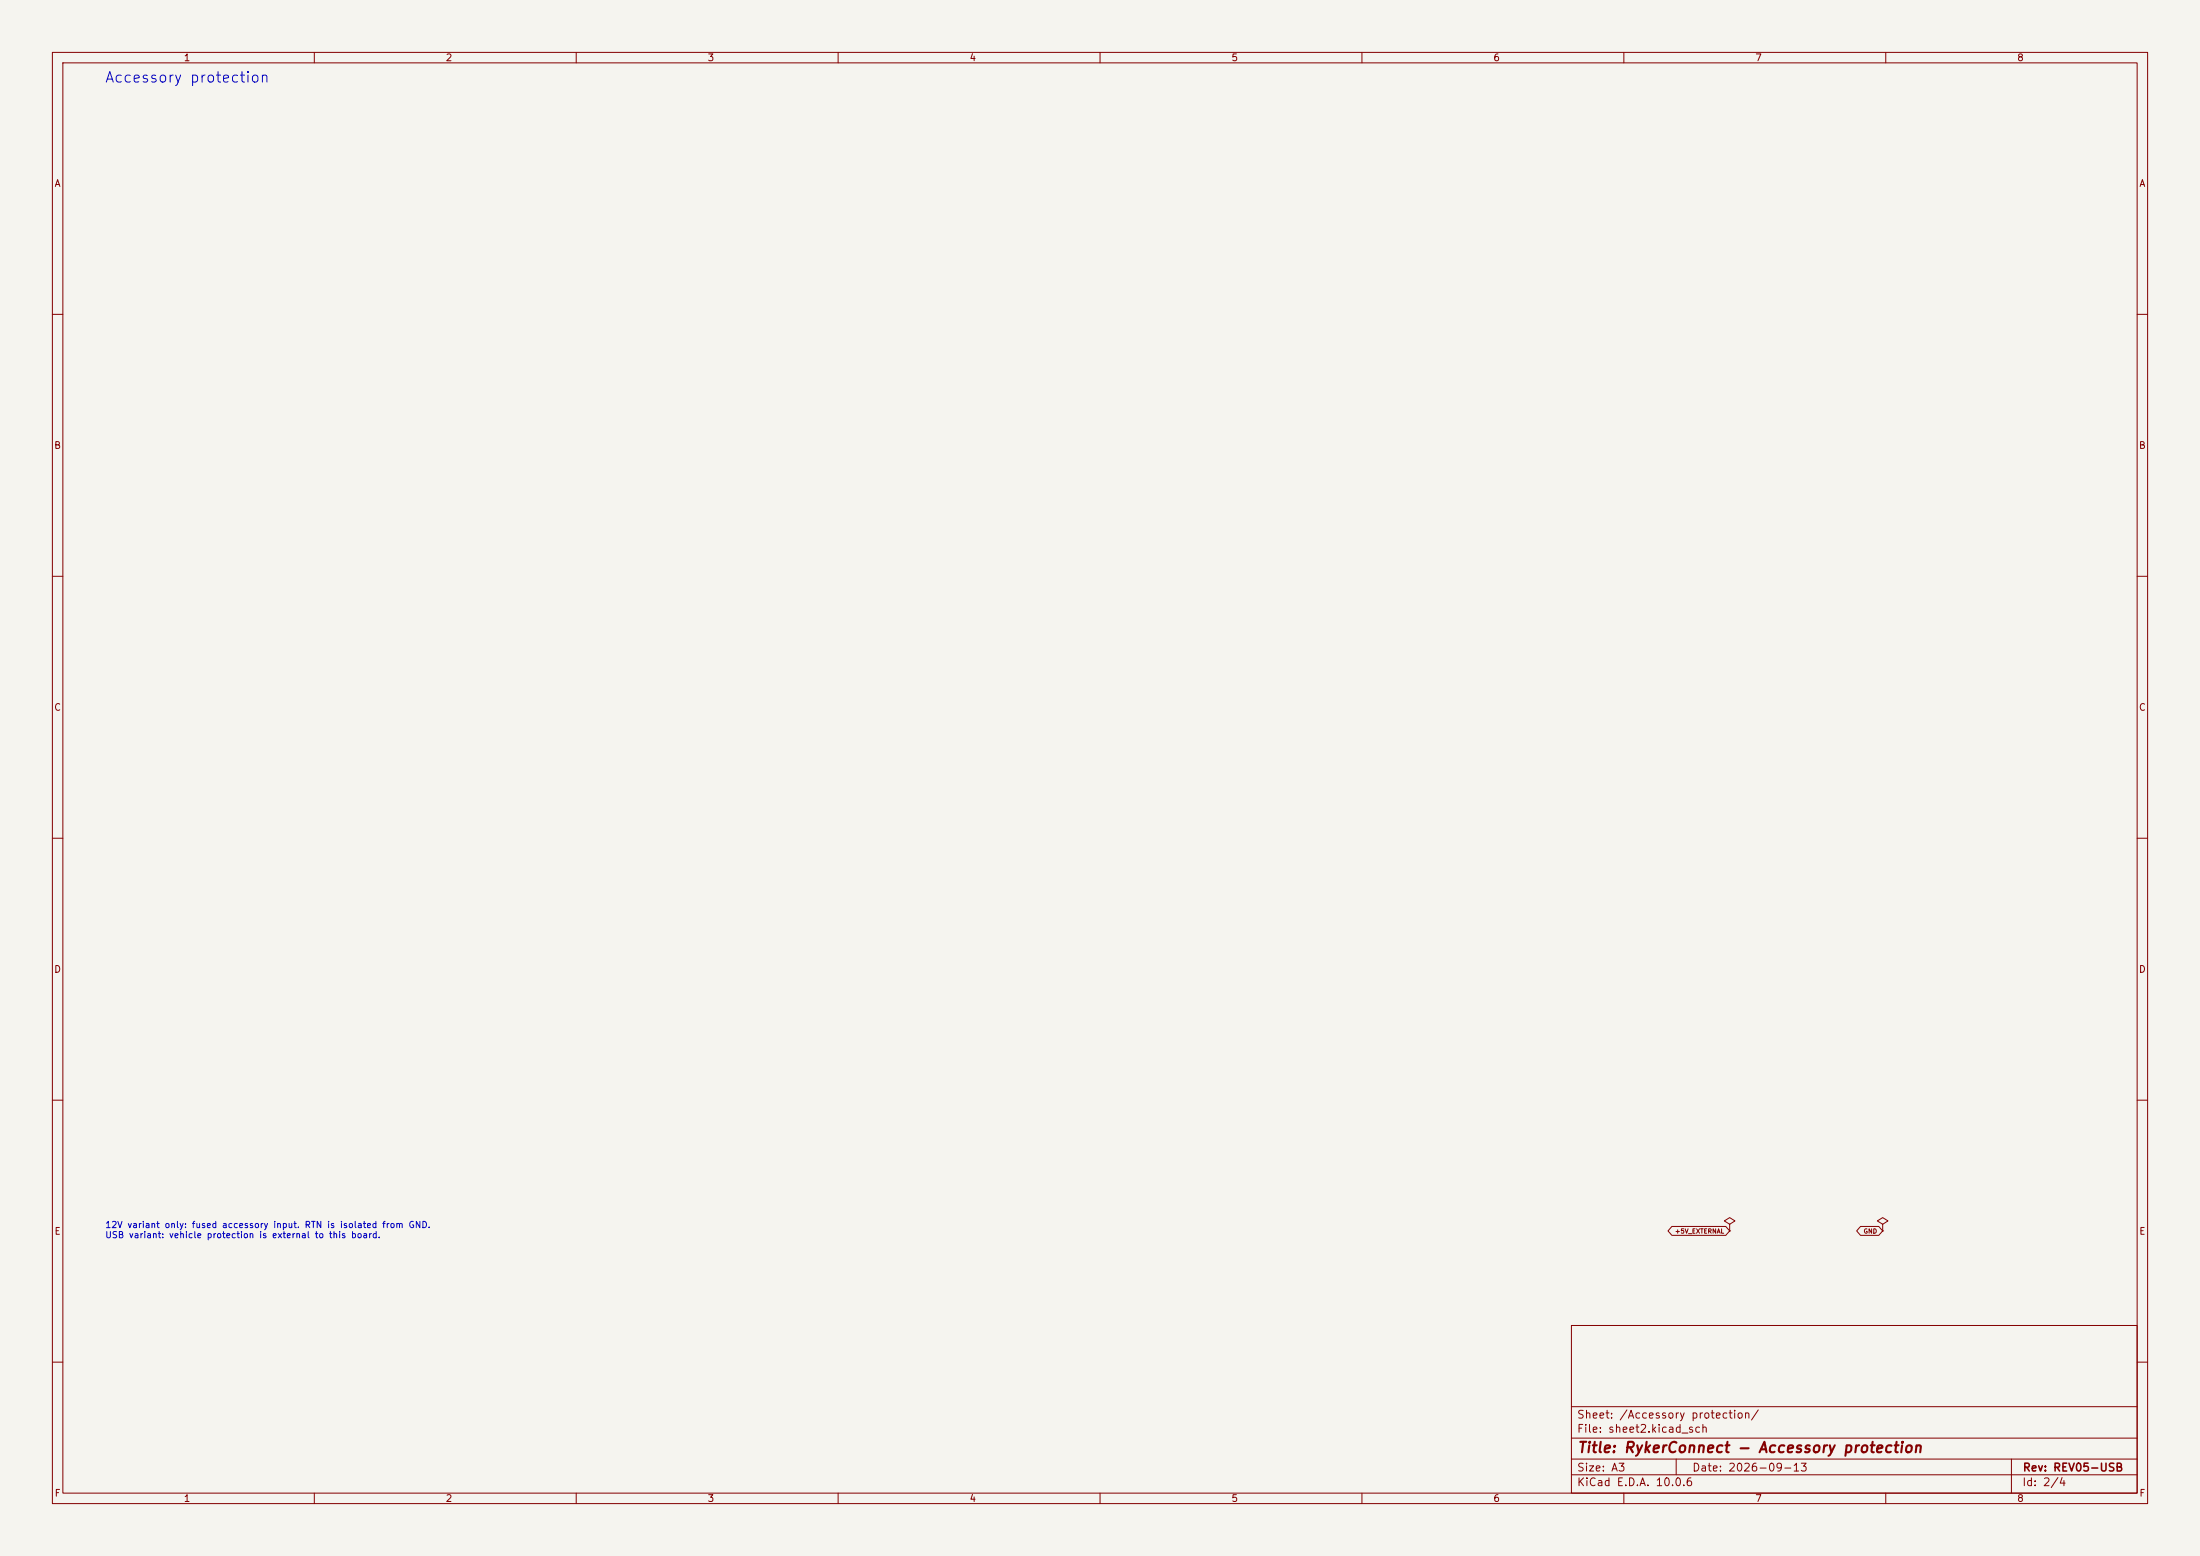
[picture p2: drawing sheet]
<svg xmlns="http://www.w3.org/2000/svg" width="420mm" height="297mm" viewBox="0 0 420 297" stroke-linecap="round" stroke-linejoin="round" font-family="sans-serif">
<path d="M0 0h420v297h-420z" fill="#f5f4ef" stroke="#f5f4ef" stroke-width=".19"/>
<g fill="none" stroke="#840000" stroke-width=".19">
<path d="M10 10h400v277h-400zM12 12h396v273h-396zM60 10v2M110 10v2M160 10v2M210 10v2M260 10v2M310 10v2M360 10v2M10 60h2M408 60h2M10 110h2"/>
<path d="M408 110h2M10 160h2M408 160h2M10 210h2M408 210h2M319.2 234.1h10.3l.7 .8-.7 .9h-10.3l-.8-.9zM330.2 233.7l1-.7-1-.6-1 .6 1 .7v1.2M330.2 234.9h.1M355.2 234.1h3.5l.7 .8-.7 .9h-3.5l-.8-.9zM359.4 233.7l1-.7-1-.6-1 .6 1 .7v1.2M359.4 234.9h.1M300 253h108v32h-108z"/>
<path d="M10 260h2M300 278.5h108M300 274.5h108M300 268.5h108M320 278.5v3M384 278.5v6.5M408 260h2M60 285v2M110 285v2M160 285v2M210 285v2M260 285v2"/>
<path d="M300 281.5h108M310 285v2M360 285v2"/>
</g>
<text font-size="2" fill="#0000c2" x="19.9" y="16.3">Accessory protection</text>
<text font-size="2" fill="#840000" x="301" y="277.8">Title: RykerConnect - Accessory protection</text>
<g font-size="1.5" fill="#840000">
<text x="300.9" y="273.8">File: sheet2.kicad_sch</text>
<text x="300.9" y="271.1">Sheet: /Accessory protection/</text>
<text x="300.9" y="281.2">Size: A3</text>
<text x="322.9" y="281.2">Date: 2026-09-13</text>
<text x="386" y="281.2">Rev: REV05-USB</text>
<text x="300.9" y="284">KiCad E.D.A. 10.0.6</text>
<text x="385.9" y="284">Id: 2/4</text>
</g>
<g font-size="1.3" fill="#840000">
<text x="35" y="12">1</text>
<text x="85" y="12">2</text>
<text x="135" y="12">3</text>
<text x="185" y="12">4</text>
<text x="235" y="12">5</text>
<text x="285" y="12">6</text>
<text x="335" y="12">7</text>
<text x="385" y="12">8</text>
<text x="10.3" y="36">A</text>
<text x="408.3" y="36">A</text>
<text x="10.2" y="86">B</text>
<text x="408.2" y="86">B</text>
<text x="10.2" y="136">C</text>
<text x="408.2" y="136">C</text>
<text x="10.2" y="186">D</text>
<text x="408.2" y="186">D</text>
<text x="10.3" y="236">E</text>
<text x="408.3" y="236">E</text>
<text x="10.3" y="286">F</text>
<text x="35" y="287">1</text>
<text x="85" y="287">2</text>
<text x="135" y="287">3</text>
<text x="185" y="287">4</text>
<text x="235" y="287">5</text>
<text x="285" y="287">6</text>
<text x="335" y="287">7</text>
<text x="385" y="287">8</text>
<text x="408.3" y="286">F</text>
</g>
<g font-size="1.2" fill="#0000c2">
<text x="20" y="234.7">12V variant only: fused accessory input. RTN is isolated from GND.</text>
<text x="20" y="236.6">USB variant: vehicle protection is external to this board.</text>
</g>
<g font-size=".9" fill="#840000">
<text x="319.7" y="235.7">+5V_EXTERNAL</text>
<text x="355.7" y="235.7">GND</text>
</g>
</svg>
